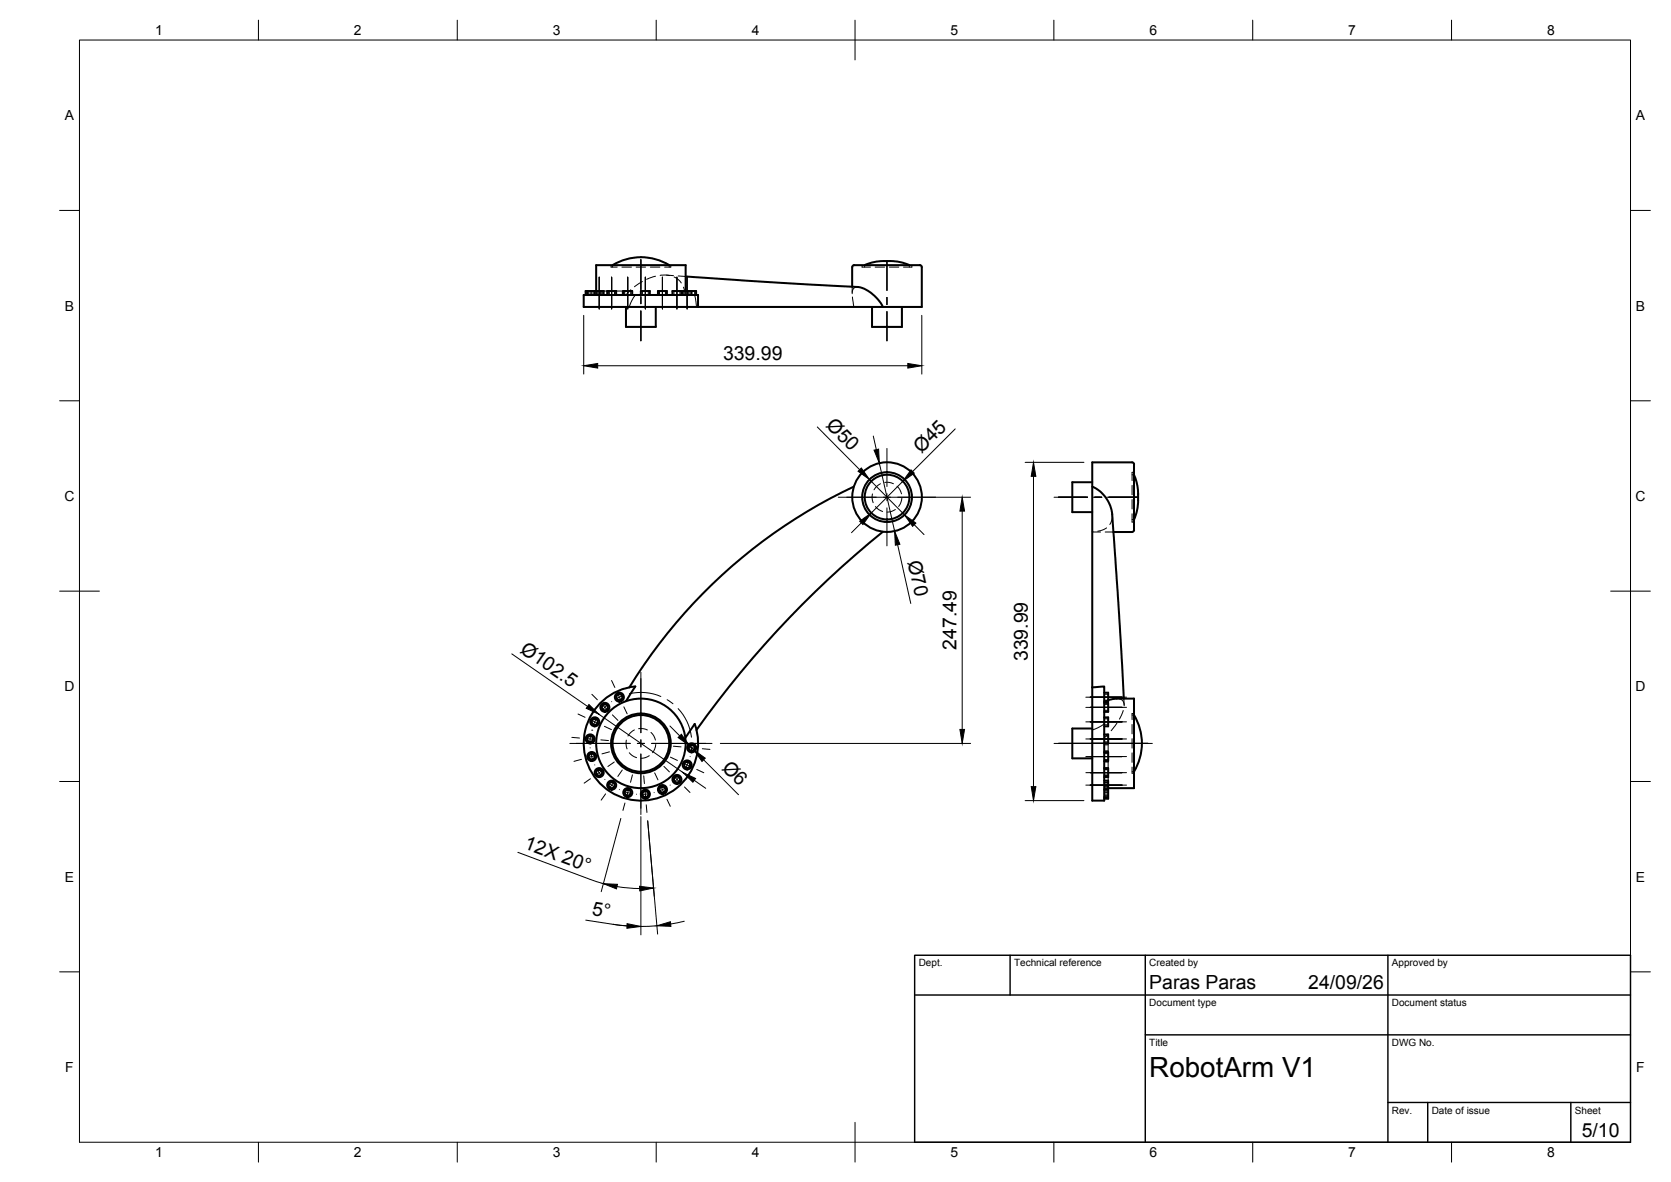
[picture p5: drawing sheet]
<svg xmlns="http://www.w3.org/2000/svg" width="420mm" height="297mm" viewBox="0 0 420 297" stroke-linecap="round" stroke-linejoin="round" font-family="sans-serif">
<!-- layer: Hidden -->
<g fill="none" stroke="#000" stroke-width=".25">
<path d="M147.6 73.1v1M148 73.1v1M148.4 73.1v1M148.8 73.1v1M149.1 73.1v1M149.5 73.1v1M149.9 73.1v1M150.3 73.1v1M150.7 73.1v1M151 73.1v1M151.3 73.1v1M151.4 73.1v1"/>
<path d="M151.8 73.1h.9M152.8 73.1v1M153.1 73.1v1M153.2 73.1v1M153.6 66.6v.5h1.6M154 66.6v.5M154.5 73.1v1M154.6 73.1v1M154.9 73.1h1.8M155 73.1v1M156.4 67.1h2.4M156.5 73.1v1"/>
<path d="M156.9 73.1v1M157.1 73.1v1M158.6 73.1v1M158.6 72.8l-1.2 1.3M159.7 74.1l-1 1.7-.5 1.3M160 67.1h2.3M161.5 70.7l-2 1.4M161.5 73.1v1M163 73.1v1M163.5 67.1h2.4M164.8 69.4l-2.2 .8M165.8 73.1v1"/>
<path d="M166 69.2h2.4M167.3 73.1v1M167.6 69.1l1.7 .2M168.3 66.6v.5M168.7 66.6v.5h-1.6M169.5 73.1v1M169.5 69.6l1.1 .7 .7 .8M170.5 69.3l1.9 .2M171 73.1v1M171.9 72.2l.4 1.9M172 73.1v1M172.4 73.1v1"/>
<path d="M172.8 73.1v1M173.2 73.1v1M173.5 73.1v1M174.7 73.1l.4 4M214.3 72.1v1.7M214.3 74.6l.4 2.5M215.7 72.1l-.9 .3-.4 .4-.1 .7M216.8 66.6v.5h2.1M217.4 66.6v.5M220 67.1h2.4M222.2 65.6h1.6M223.6 67.1h2.4"/>
<path d="M228.6 66.6v.5M229.3 66.6v.5h-2.1M284.6 119.3h.5M285.1 118.7h-.5v2.1M219.4 124.1l-.1 1.1 .2 1.1M220.1 127.3l.8 .7 1 .5M221.4 121.6l-.9 .6-.7 .9M222.5 121.2h1.1l1 .4M225.1 128l-1 .5-1.1 .2M225.6 122.2l.7 .9 .4 1M226.8 125.2l-.3 1.1-.5 1M274.6 133.6h.2"/>
<path d="M274.6 133.7h2.1M277.9 133.7h2.1M278.2 132.7l-1.1 .6-1.1 .2M279.7 129.2l-.2 1.6-.4 1M284.6 129.1v2.1h.5M284.6 125.5v2.4M284.6 122v2.3M284.6 130.6h.5M286.2 124.1v1.7M277.6 176l1-.1-1 .3M277.6 177h1M277.6 178.5h1"/>
<path d="M277.6 174.5h1M281.4 175.6l.6 .3 .4 .4 .3 1.1M282.4 178.5l-.9 2.2M282.6 175.6l.1 1.5M284.6 179.7h.5M285.1 179.3h-.5v1.6M157.5 186l-.1 1.1 .3 1.1M158.2 189.2l.8 .7 1.1 .5M159.5 183.4l-.9 .7-.7 .9M160.6 183.1h1.1l1.1 .3M163.3 189.9l-1.1 .5-1.1 .2M163.7 184.1l.7 .8 .4 1.1"/>
<path d="M164.9 187.1l-.3 1.1-.5 1M277.6 186.8h1v2.2M277.6 181.9l-1.2 .8-1.8 .8M277.6 197.7h1M277.6 199.2h1M277.6 197.3h1M277.6 199.6h1M277.6 198.8h1M277.6 198.4h1M277.6 199.9h1M277.6 198.1h1M277.6 196.6h1"/>
<path d="M277.6 193.4h1M277.6 194.9h1M277.6 189.4h1M277.6 190.9h1M277.6 185h1M277.6 186.4h1M277.6 180.6h1M277.6 182.1h1M277.6 187.2h1M277.6 188.7h1M277.6 189.1h1M277.6 191.5h1"/>
<path d="M277.6 193h1M277.6 191.1h1M277.6 195.1h1M277.6 194.8h1M277.6 197h1M278.6 184.5l-1 .9M278.6 191.3v1.7M278.6 195.3v.9M280.8 181.7l-1.4 1.9M284.6 192.8v1.5h.5M284.6 189.2v2.4M284.6 185.6v2.4"/>
<path d="M284.6 182.1v2.3M284.6 193.9h.5M277.6 200.3h1"/>
</g>
<!-- layer: Visible -->
<g fill="none" stroke="#000" stroke-width=".51">
<path d="M146.8 74.1h28.7v3h-28.7zM147.3 74.1v-1h4.5v1M147.6 73.1v1M149.5 73.1v1M149.9 73.1v-6.5h22.5v6.5M152.7 74.1v-1h2.2v1M154 66.6a13.7 13.7 0 0 1 14.3 0M156.7 74.1v-1h2.3v1M157.4 77.1v5.1h7.5v-5.1M161.1 74.1v-1h2.3v1M165.4 74.1v-1h2.3v1M169.1 74.1v-1h2.2v1"/>
<path d="M171.6 74.1v-1h3.4v1M172.4 69.5l22.7 1.5 20.6 1.1a9.3 9.3 0 0 1 6.3 5h9.8v-10a1.18 1.18 0 0 0-1.5-.5h-14.5a1.15 1.15 0 0 0-1.5 .5v5M173.9 73.1v1M175.5 77.1h46.5M219.3 77.1v5.1h7.5v-5.1M228.7 66.6a16 16 0 0 0-11.3 0M285.1 119.3a16 16 0 0 1 1.1 6.5M214.7 122.3a132.2 132.2 0 0 0-56.5 50.4M222 133.6a252.4 252.4 0 0 0-46.9 49.9M274.6 121.2h-5v7.5h5M274.6 122.3a9.1 9.1 0 0 1 5.2 9.2l1.6 22.9 1.2 21.2M280 133.7h4.7a1.15 1.15 0 0 0 .4-1.5v-14.5a1.18 1.18 0 0 0-.5-1.5h-10v56.5"/>
<path d="M286.2 125.7l-.4 2.9-.7 2M157.4 176.2l2.3-3.7a14.4 14.4 0 0 0-12.7 16.9 14.4 14.4 0 0 0 17.9 11.3 14.4 14.4 0 0 0 9.8-18.8l-2.4 3.5M274.6 172.7l3-.2v28.7h-3zM277.6 176.6h1v2.3h-1M277.6 174.1h1v2.2h-1M278.6 175.9l2.2-.3h4.3v22.5h-6.5M285.1 179.7a13.7 13.7 0 0 1 0 14.2M274.6 183.1h-5v7.5h5M277.6 196.2h1v4.5h-1M277.6 193h1v2.3h-1M277.6 189h1v2.3h-1M277.6 184.6h1v2.2h-1"/>
<path d="M277.6 180.3h1v2.2h-1M277.6 198.4h1M277.6 200.3h1"/>
<circle cx="223" cy="124.9" r="6.3"/>
<circle cx="223" cy="124.9" r="8.8"/>
<circle cx="223" cy="124.9" r="5.6"/>
<circle cx="152.1" cy="177.8" r=".75"/>
<circle cx="152.1" cy="177.8" r="1.13"/>
<circle cx="155.7" cy="175.2" r=".75"/>
<circle cx="155.7" cy="175.2" r="1.13"/>
<circle cx="148.4" cy="185.7" r=".75"/>
<circle cx="148.4" cy="185.7" r="1.13"/>
<circle cx="148.8" cy="190.1" r=".75"/>
<circle cx="148.8" cy="190.1" r="1.13"/>
<circle cx="149.6" cy="181.4" r=".75"/>
<circle cx="149.6" cy="181.4" r="1.13"/>
<circle cx="150.7" cy="194.2" r=".75"/>
<circle cx="150.7" cy="194.2" r="1.13"/>
<circle cx="153.8" cy="197.3" r=".75"/>
<circle cx="153.8" cy="197.3" r="1.13"/>
<circle cx="157.9" cy="199.2" r=".75"/>
<circle cx="157.9" cy="199.2" r="1.13"/>
<circle cx="161.2" cy="186.8" r="7.5"/>
<circle cx="161.2" cy="186.8" r="7.1"/>
<circle cx="161.2" cy="186.8" r="11.3"/>
<circle cx="162.3" cy="199.6" r=".75"/>
<circle cx="162.3" cy="199.6" r="1.13"/>
<circle cx="166.6" cy="198.4" r=".75"/>
<circle cx="166.6" cy="198.4" r="1.13"/>
<circle cx="170.2" cy="195.9" r=".75"/>
<circle cx="170.2" cy="195.9" r="1.13"/>
<circle cx="172.8" cy="192.2" r=".75"/>
<circle cx="172.8" cy="192.2" r="1.13"/>
<circle cx="173.9" cy="187.9" r=".75"/>
<circle cx="173.9" cy="187.9" r="1.13"/>
</g>
<!-- layer: BORDER -->
<g fill="none" stroke="#000" stroke-width=".25">
<path d="M20 10.1h390v276.9h-390zM65 5.1v5M115 5.1v5M165 5.1v5M215 5.1v10M265 5.1v5M315 5.1v5M365 5.1v5M15 52.9h5M410 52.9h5M15 100.7h5M410 100.7h5"/>
<path d="M15 148.6h10M405 148.6h10M15 196.4h5M410 196.4h5M15 244.2h5M410 244.2h5M65 287v5M115 287v5M165 287v5M215 282.1v9.9M265 287v5M315 287v5"/>
<path d="M365 287v5"/>
</g>
<!-- layer: TITLEBLOCK -->
<path d="M230 240.1h180v46.9h-180zM230 250h180M254 240.1v9.9M288 240.1v46.9M349 240.1v46.9M288 260.1h122M349 277.1h61M359 277.1v9.9M395 277.1v9.9" fill="none" stroke="#000" stroke-width=".36"/>
<!-- layer: Smart Centers -->
<g fill="none" stroke="#000" stroke-width=".25">
<path d="M150.7 69.6v8M153.8 69.6v8M157.8 69.6v8M161.1 65.2v7.6M161.1 74.6v1.7M161.1 78.1v7.5M162.3 69.6v8M166.6 69.6v8M170.2 69.6v8M172.8 69.6v8M223 65.6v7.4M223 74.7v1.8"/>
<path d="M223 78.3v7.3M223 112.7v9.6M210.8 125h9.5M222.1 125h1.8M223 124v1.8M223 127.6v9.6M225.7 125h9.6M265 125h8.5M274.7 125h2.3M278.3 125h7.9M145.4 179.4l1.7 .9M148.8 174.5l1.4 1.4"/>
<path d="M150.7 179.5h-.1M151.5 177.1l1.2 1.3M152.7 177.1l-1.2 1.3M153.8 171l.8 1.8M153.8 176.3h.1M154 179.6l1.4 1.4M155.4 174.4l.7 1.6M156.6 174.8l-1.7 .8M156.9 177.6l.8 1.8M158.3 174.3a12.7 12.7 0 0 1 7.9 .7M161.1 168.9v15.2M167.7 175.8l1.5 1.1"/>
<path d="M170.5 178.1a12.6 12.6 0 0 1 3.4 7.2M273 177.8h10.3M273 175.2h10.3M143.3 186.8h15.2M143.8 185.3l1.9 .2M146.2 190.8l-1.9 .5M147.5 185.6l1.8 .2M148.4 187.9h.1M148.5 195.7l-1.6 1.1M148.5 184.8l-.2 1.8M148.6 189.3l.4 1.7M148.7 181l1.6 .8"/>
<path d="M148.8 183.5h.1M149.5 192.2h.1M149.6 189.9l-1.7 .5M149.9 180.6l-.7 1.6M150.2 193.4l1 1.5M151.1 185.9l1.9 .2M151.4 193.7l-1.5 1M152 182.5l1.7 .9M152.1 195.9h.1M152.3 199.5l-1.1 1.6M153.1 196.8l1.5 1M153.2 188.9l-1.8 .5"/>
<path d="M154.3 196.6l-1 1.4M154.5 191.5l-1.7 1.1M155.7 198.4h.1M156.5 193.5l-1.2 1.6M157 198.9l1.7 .5M158.1 198.3l-.5 1.8M159 194.7l-.5 1.9M160 199.6h.1M160.3 186.8h1.8M161.1 185.9v1.8M161.1 189.5v15.2M161.9 195l.1 1.9"/>
<path d="M162.2 198.7l.1 1.8M163.2 199.5l-1.8 .1M163.8 186.8h15.2M164.5 199.2h.1M164.6 194.2l.8 1.8M166.2 197.6l.7 1.6M166.9 192.6l1.4 1.4M167.4 198l-1.7 .8M168.5 197.3h.1M168.6 190.3l1.7 .8M169.3 187.5l1.9 .2M169.6 195.2l1.2 1.3"/>
<path d="M170.8 195.2l-1.2 1.3M171.7 194.1l-.1 .1M172 191.9l1.6 .7M172.1 197.8l1.4 1.3M173 187.9l1.8 .1M173.1 191.4l-.7 1.6M173.5 190.1h.1M174 187l-.2 1.8M175.2 193.4l1.8 .8M176.6 188.2l1.9 .1M265 186.8h24.8M273 197.3h10.3"/>
<path d="M273 194.2h10.3M273 190.1h10.3M273 185.7h10.3M273 181.4h10.3M157.1 201.8l-.5 1.9M162.5 202.3l.2 1.9M167.7 200.9l.8 1.7"/>
</g>
<!-- layer: FD_Dimensions -->
<g fill="none" stroke="#000" stroke-width=".25">
<path d="M146.8 79.3v14.7M231.8 79.3v14.7M150.3 91.9h78M205.5 107.3l10.7 10.7M219.6 109.6l.7 3.4M221.1 116.4l3.8 17.1M240.2 107.8l-10.7 10.7M257.8 116.2h14.7M259.9 119.7v78M212.9 125h31.2M216.6 131.4l-2.5 2.5M218.6 120.5l8.8 8.9"/>
<path d="M225.7 136.9l3.3 14.7M227 121l-7.9 7.9M229.9 131.9l2.4 2.5M241.9 128.4v54.9M128.7 164.3l19 13.2M150.6 179.5l21.1 14.6M168.4 182.4l2.5 2.5M173.4 187.4l1.1 1.1M174.6 196.1l2.8 2M176.9 190.9l8.8 8.8M181.1 186.8h63M130.2 214.2l18.2 6.8"/>
<path d="M156.1 205.7l-4.9 18.4M161.1 205.2v29.7M162.9 206.3l2.5 28.4M257.8 201.2h14.7M147.3 231.2l6.9 1.1M148.4 221l3.3 1.1M154.2 232.3l5.2 .5 5.8-.2M154.2 232.3l3.5 .4M155.1 222.8l5.7 .5M172.1 231.5l-3.5 .7"/>
</g>
<g fill="#000" stroke="#000" stroke-width=".25">
<path d="M146.8 91.9l3.5-.6v1.2zM228.3 91.3l3.5 .6-3.5 .6zM215.8 118.4l.8-.8 2 2.9zM219.8 113.1l1.1-.2 .2 3.5zM229.1 118.1l.8 .8-2.9 2.1zM259.9 116.2l.6 3.5h-1.2zM216.2 131l2.9-2.1-2.1 2.9zM224.9 133.5l1.4 3.3-1.2 .2zM227.4 129.4l2.9 2.1-.8 .8zM241.9 125l.6 3.4h-1.1zM148.1 177l2.5 2.5-3.2-1.5zM170.5 185.3l.8-.8 2.1 2.9z"/>
<path d="M171.7 194.1l3.2 1.5-.7 1zM174.5 188.5l2.8 2-.8 .9zM241.4 183.3h1.1l-.6 3.5zM259.3 197.7h1.2l-.6 3.5zM151.7 222.1l3.6 .1-.3 1.2zM157.7 232.1l3.4 .7-3.5 .5zM160.8 222.7l3.5 .5-3.4 .7zM165.2 232.6l3.4-1 .1 1.2z"/>
</g>
<text font-size="7" x="289" y="270.6">RobotArm V1</text>
<g font-size="4.9">
<text x="181.8" y="90.5">339.99</text>
<text x="207.5" y="107.1" transform="rotate(45 207.5 107.1)">Ø50</text>
<text x="231.7" y="114.1" transform="rotate(-45 231.7 114.1)">Ø45</text>
<text x="228.2" y="141.1" transform="rotate(77 228.2 141.1)">Ø70</text>
<text x="130.6" y="163.8" transform="rotate(35 130.6 163.8)">Ø102.5</text>
<text x="240.5" y="163.3" transform="rotate(-90 240.5 163.3)">247.49</text>
<text x="258.4" y="166.2" transform="rotate(-90 258.4 166.2)">339.99</text>
<text x="181.3" y="193.2" transform="rotate(45 181.3 193.2)">Ø6</text>
<text x="131.5" y="213.1" transform="rotate(21 131.5 213.1)">12X 20°</text>
<text x="148.7" y="230" transform="rotate(9 148.7 230)">5°</text>
<text x="289" y="248.5">Paras Paras</text>
<text x="329" y="248.5">24/09/26</text>
<text x="397.7" y="285.7">5/10</text>
</g>
<g font-size="3.5">
<text x="39" y="8.8">1</text>
<text x="89" y="8.8">2</text>
<text x="139" y="8.8">3</text>
<text x="189" y="8.8">4</text>
<text x="239" y="8.8">5</text>
<text x="289" y="8.8">6</text>
<text x="339" y="8.8">7</text>
<text x="389" y="8.8">8</text>
<text x="16.3" y="30.2">A</text>
<text x="411.3" y="30.2">A</text>
<text x="16.3" y="78">B</text>
<text x="411.3" y="78">B</text>
<text x="16.2" y="125.9">C</text>
<text x="411.2" y="125.9">C</text>
<text x="16.2" y="173.7">D</text>
<text x="411.2" y="173.7">D</text>
<text x="16.3" y="221.6">E</text>
<text x="411.3" y="221.6">E</text>
<text x="16.4" y="269.4">F</text>
<text x="411.4" y="269.4">F</text>
<text x="39" y="290.8">1</text>
<text x="89" y="290.8">2</text>
<text x="139" y="290.8">3</text>
<text x="189" y="290.8">4</text>
<text x="239" y="290.8">5</text>
<text x="289" y="290.8">6</text>
<text x="339" y="290.8">7</text>
<text x="389" y="290.8">8</text>
</g>
<g font-size="2.5">
<text x="231" y="242.9">Dept.</text>
<text x="255" y="242.9">Technical reference</text>
<text x="289" y="242.9">Created by</text>
<text x="350" y="242.9">Approved by</text>
<text x="289" y="252.8">Document type</text>
<text x="350" y="252.8">Document status</text>
<text x="289" y="262.9">Title</text>
<text x="350" y="262.9">DWG No.</text>
<text x="350" y="279.9">Rev.</text>
<text x="360" y="279.9">Date of issue</text>
<text x="396" y="279.9">Sheet</text>
</g>
</svg>
